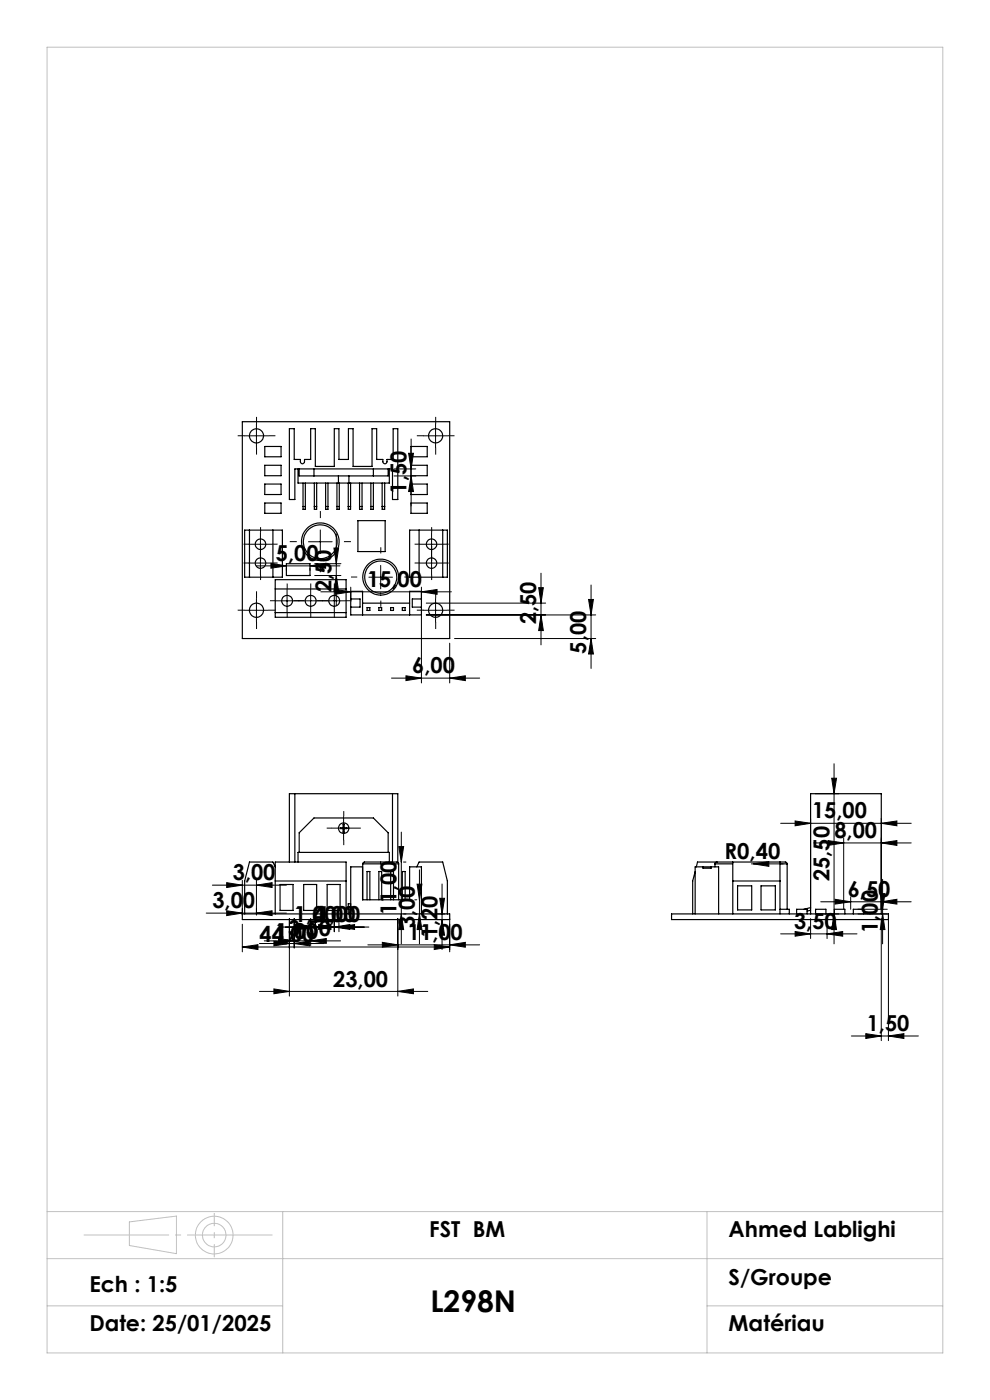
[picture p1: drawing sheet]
<svg xmlns="http://www.w3.org/2000/svg" width="210mm" height="297mm" viewBox="0 0 210 297" stroke-linecap="round" stroke-linejoin="round" font-family="sans-serif">
<g fill="none" stroke="#000" stroke-width=".25">
<path d="M51.4 89.5h44v46h-44zM56.2 94.7h3.4v2.2h-3.4zM56.2 98.7h3.4v2.2h-3.4zM61.4 90.9h1v6.6h1.3v.5a.44 .44 0 0 0 .5 .4 .44 .44 0 0 0 .4-.4v-.5h1.3v-6.6h1v8.1h4v-8.1h1v6.6h2v-6.6h1v8.1h4v-8.1h1v6.6h1.3v.5a.44 .44 0 0 0 .5 .4 .44 .44 0 0 0 .4-.4v-.5h1.3v-6.6h1v15.1h-1.1v-6.5h-20.8v6.5h-1.1zM63.2 99.5v3h8.6M63.5 99.5v1.5h18.8v-1.5M66.6 99.5v1.5M79.2 99.5v1.5M82.6 99.5v3h-8.6M87.2 94.7h3.4v2.2h-3.4zM87.2 98.7h3.4v2.2h-3.4zM51.9 112.5h8v9.9h-8z"/>
<path d="M52.9 112.5v9.9M56.2 102.7h3.4v2.2h-3.4zM56.2 106.7h3.4v2.2h-3.4zM57.9 112.5v9.9M60.7 119.6h5.1v2.5h-5.1zM64.3 107.5h.5M64.3 102.5v5.6h.5v-5.6M66.7 102.5v5.6h.5v-5.6M66.7 107.5h.5M69.1 107.5h.5M69.1 102.5v5.6h.5v-5.6M71.5 107.5h.5"/>
<path d="M71.5 102.5v5.6h.5v-5.6M71.8 102.5h2.2M71.8 101v1.5M73.9 102.5v5.6h.5v-5.6M73.9 107.5h.5M74 101v1.5M75.9 110.5h5.8v6.5h-5.8zM76.3 107.5h.5M76.3 102.5v5.6h.5v-5.6M78.7 102.5v5.6h.5v-5.6M78.7 107.5h.5M81.1 107.5h.5"/>
<path d="M81.1 102.5v5.6h.5v-5.6M86.9 112.5h8v9.9h-8zM87.2 102.7h3.4v2.2h-3.4zM87.2 106.7h3.4v2.2h-3.4zM88.9 112.5v9.9M93.9 112.5v9.9M58.4 123h15v7.9h-15zM58.4 125h15M58.4 130h15M74.4 127.1h2v1.7h-2M76.9 130.5v-5.1h-2.5v5.1h15v-5.1h-2.5v5.1M76.9 127.9h10"/>
<path d="M77.9 128.9h.6v.6h-.6zM80.4 128.9h.6v.6h-.6zM82.9 128.9h.6v.6h-.6zM85.3 128.9h.6v.6h-.6zM89.4 127.1h-1.9v1.7h1.9M62.5 168.4v14.5M72.8 174.9h.2v.7h.6v.2h-.6v.7h-.2v-.7h-.6v-.2h.6zM83.3 168.4v14.5M51.4 193.9h44v1.2h-44zM58.4 186.9h15M58.4 193.9v-11h15v11M58.4 183.9l-.5-1h-5l-1 4v7"/>
<path d="M59.4 187.6h2.8v5.5h-2.8zM61.4 182.9v-14.5h23v14.5M63.2 182.9v-2.1h19.4v2.1M63.5 180.8v-4.1l3.1-3.2h12.6l3.1 3.2v4.1M64.4 187.6h2.8v5.5h-2.8zM69.4 187.6h2.7v5.5h-2.7zM73.9 193.9v-2.2h.5v2.2M73.9 192.9h.5M74.4 193.9v-10h2.5v7h10v-7h2.5v10M76.9 183.3l.4-.4h6.9l.4 .4M76.9 183.3h7.7M76.9 183.3v7.6"/>
<path d="M77.9 190.9v-6h.6v6M80.4 190.9v-6h.6v6M82.9 190.9v-6h.6v6M84.6 183.3v7.6M85.3 190.9v-6h.6v6M88.4 183.9l.5-1h5l1 4v7M142.5 193.9h46v1.2h-46zM147.5 193.9v-10h4.9v10M147.5 184.9l-.6 2v7M149.1 183.9v.3h1.7v-.3M151.7 183.3h3.7M151.7 183.3v.6"/>
<path d="M152.1 182.9l-.3 .1-.1 .3M152.1 182.9h3.3M152.1 182.9h-4.1l-.3 1M155.4 186.9h10.1M155.4 182.9h10.1M155.4 182.9v11M156.5 187.9h3v5.1h-3zM161.4 187.9h3.1v5.1h-3.1zM165.5 182.9h1.2l.3 .4M165.5 183.3h1.5M165.5 192.9h1.9v1M165.5 182.9v11"/>
<path d="M167 183.3v9.6M169 193.9v-1h2.2v1M171.9 193.9v-25.5h15v25.5M171.9 193.1l-.7 .2M171.9 192.5l-1.4 .4M173 193.9v-1h2.2v1M177 193.9v-1h2.2v1M181 193.9v-1h2.2v1"/>
<circle cx="54.4" cy="92.5" r="1.5"/>
<circle cx="92.4" cy="92.5" r="1.51"/>
<circle cx="55.3" cy="119.5" r="1.11"/>
<circle cx="55.3" cy="115.4" r="1.11"/>
<circle cx="67.9" cy="114.9" r="4"/>
<circle cx="67.9" cy="114.9" r="3.6"/>
<circle cx="91.5" cy="119.5" r="1.1"/>
<circle cx="91.5" cy="115.5" r="1.1"/>
<circle cx="54.4" cy="129.5" r="1.49"/>
<circle cx="60.9" cy="127.5" r="1.16"/>
<circle cx="65.9" cy="127.5" r="1.15"/>
<circle cx="70.9" cy="127.5" r="1.15"/>
<circle cx="80.7" cy="122.4" r="3.4"/>
<circle cx="80.8" cy="122.4" r="3.8"/>
<circle cx="92.4" cy="129.5" r="1.51"/>
<circle cx="72.9" cy="175.7" r="1.11"/>
</g>
<g fill="none" stroke="#000" stroke-width=".21">
<path d="M51.9 92.5h5M54.4 90v5M83.6 99.5h4.6M86.7 96.2h1l-.5 3.3zM87.2 93.1v14.2M89.9 92.5h5M92.4 90v5M52.7 119.4h5M52.7 115.5h5M55.2 113v9M57.5 119.5l3.2 .5-3.2 .5zM65.4 114.9h5"/>
<path d="M66.7 119.6h5.6M67.9 112.4v5M70.8 116.3h1l-.5 3.3zM71.3 113.2v15.2M80.8 119.9v5M83.6 101h4.6M87.2 101l.5 3.3h-1zM89 119.4h5.1M89 115.5h5.1M91.5 113v9M51.9 129.5h5M54.4 120h17.7"/>
<path d="M54.4 127v5M58.4 127.5h15M60.7 120.6v.4M60.9 125v5M65.8 120l3.3-.5v1zM65.8 120.6v.4M65.9 125v5M66.7 122.1h5.6M68.1 125.6h27.6M70.9 125v5M71.1 125.1l3.3 .5-3.3 .5zM71.3 122.1l.5 3.3h-1z"/>
<path d="M74.4 124.6v2.4M78.2 122.4h5.1M89.4 125.6l3.3-.5v1zM89.4 124.6v2.4M89.4 130.2v14.7M89.9 129.5h5M90.4 127.9h25.3M90.4 130.5h36M92.4 127v5M95.4 136.5v8.4M96.4 135.5h30M114.3 124.7h1l-.5 3.2z"/>
<path d="M114.8 130.5l.5 3.3h-1zM114.8 121.6v15.2M124.8 127.2h1.1l-.5 3.3zM125.4 135.5l.5 3.2h-1.1zM125.4 124.1v17.7M83 143.9h18.7M86.1 143.4l3.3 .5-3.3 .5zM95.4 143.9l3.3-.5v1zM70.4 175.7h5M72.9 173.2v5M84.6 179.6h1l-.5 3.3zM85.1 176.5v23.7"/>
<path d="M165.6 174.7h27.7M168.7 174.2l3.2 .5-3.2 .5zM171.9 173.7v19.2M172.6 178.8h20.7M172.9 168.4h5M175.6 178.3l3.4 .5-3.4 .5zM176.4 165.1h1l-.5 3.3zM176.9 162v38.2M179 177.8v15.1M186.9 178.8l3.4-.5v1zM186.9 174.7l3.4-.5v1zM186.9 173.7v19.2"/>
<path d="M43.7 193.7h17M45 187.8h15.7M48.1 187.3l3.3 .5-3.3 .5zM48.1 193.2l3.3 .5-3.3 .5zM51.4 186.8v7.3M51.4 196.1v5.8M54.4 187.8l3.3-.5v1zM54.4 193.7l3.3-.5v1zM54.4 186.8v7.3M56.1 199.6h16.1M58.1 199.6l3.3 .6-3.3 .5zM59.1 199.1l3.3 .5-3.3 .5z"/>
<path d="M59.5 196.7h18.7M61.4 194.9v16.4M62.4 194.9v6.3M62.6 196.1l3.3 .6-3.3 .5zM63.6 196.1l3.3 .6-3.3 .5zM65.9 199.6l3.3-.5v1zM65.9 194.9v5.7M66.9 196.7l3.3-.6v1.1zM66.9 194.9v2.8M67.6 196.1l3.3 .6-3.3 .5zM70.9 196.7l3.3-.6v1.1zM70.9 194.9v2.8"/>
<path d="M71.9 196.7l3.3-.6v1.1zM71.9 194.9v2.8M81.1 199.9l3.3 .5-3.3 .5zM84.4 194.9v16.4M85.1 193.9l.5 3.3h-1zM85.6 193.9h.5M85.6 182.9h.5M88 193.9h.4M88 190.9h.4M88.5 187.6h1l-.5 3.3zM89 193.9l.5 3.3h-1zM89 184.5v15.7"/>
<path d="M92.8 195.1h1.6M92.8 193.9h1.6M93.3 190.6h1l-.5 3.3zM93.8 195.1l.5 3.3h-1zM93.8 187.5v13.9M95.4 194.9v7M159.4 183.3h6.8M159.8 183.3l3.3-.5v1zM165.6 198.1h16.2M168.7 197.6l3.2 .5-3.2 .5zM171.9 194.9v4.2M172.9 193.9h5"/>
<path d="M174.1 191.3h19.2M175.4 198.1l3.4-.5v1zM175.4 194.9v4.2M176.9 193.9l.5 3.3h-1zM177.1 190.8l3.3 .5-3.3 .5zM180.4 190.3v2.6M182 193.9h6.2M182 192.9h6.2M186.7 189.6h1l-.5 3.3zM186.9 191.3l3.4-.5v1zM186.9 194.9v25.9M187.2 193.9l.5 3.3h-1z"/>
<path d="M187.2 186.5v13.7M188.5 194.9v25.9M51.4 200.9l3.3-.5v1zM51.4 200.9h44M55 210.3h35.7M55 200.2h13.8M58.1 209.8l3.3 .5-3.3 .5zM62.4 200.2l3.3-.6v1.1zM78 200.4h23.7M84.4 210.3l3.3-.5v1zM92.1 200.4l3.3 .5-3.3 .5zM95.4 200.4l3.3-.5v1z"/>
<path d="M180.6 219.8h14.2M183.7 219.3l3.2 .5-3.2 .5zM188.5 219.8l3.2-.5v1z"/>
</g>
<g fill="none" stroke="#c0c0c0" stroke-width=".21">
<path d="M10 10h190v277h-190zM10 257h190M27.4 259.2l10-1.2v8l-10-1.8zM60 257v30M150 257v30M10 267h190M10 277h50M150 277h50"/>
<circle cx="45.4" cy="262" r="4"/>
<circle cx="45.5" cy="262" r="2.49"/>
</g>
<g fill="none" stroke="#000" stroke-width=".21" stroke-dasharray="30.5 1.3 1.3 1.3" stroke-linecap="butt">
<path d="M51.9 92.4h-1.5M54.4 89.9v-1.5M54.4 94.9v1.5M56.9 92.4h1.5M89.9 92.4h-1.5M92.4 89.9v-1.5M92.4 94.9v1.5M94.9 92.4h1.5M52.8 119.4h-1.1M52.8 115.4h-1.1M55.3 116.9v-1.1M55.3 112.9v-1.1"/>
<path d="M55.3 117.9v1.2M57.8 119.4h1.1M57.8 115.4h1.1M63 114.9h-1.5M68 109.9v-1.5M68 119.9v1.5M73 114.9h1.4M80.8 117.4v-1.3M89.1 119.4h-1.1M89.1 115.4h-1.1M91.6 116.9v-1.1M91.6 112.9v-1.1"/>
<path d="M91.6 117.9v1.2M94.1 119.4h1.1M94.1 115.4h1.1M51.9 129.4h-1.5M54.4 126.9v-1.5M54.4 131.9v1.5M55.3 121.9v1.2M56.9 129.4h1.5M58.4 127.4h-1.1M60.9 124.9v-1.1M60.9 129.9v1.2M63.4 127.4h-1.1"/>
<path d="M63.4 127.4h1.2M65.9 124.9v-1.1M65.9 129.9v1.2M68.4 127.4h-1.1M68.4 127.4h1.2M70.9 124.9v-1.1M70.9 129.9v1.2M73.4 127.4h1.2M75.8 122.4h-1.3M80.8 127.4v1.3M85.8 122.4h1.3M89.9 129.4h-1.5"/>
<path d="M91.6 121.9v1.2M92.4 126.9v-1.5M92.4 131.9v1.5M94.9 129.4h1.5M70.4 175.7h-1.1M72.9 173.2v-1.1M72.9 178.2v1.1M75.4 175.7h1.1"/>
</g>
<path d="M57.8 262h-40.1" fill="none" stroke="#c0c0c0" stroke-width=".21" stroke-dasharray="30.5 1.3 1.3 1.3" stroke-dashoffset="12.4" stroke-linecap="butt"/>
<path d="M45.5 257.3v9.4" fill="none" stroke="#c0c0c0" stroke-width=".21" stroke-dasharray="30.5 1.3 1.3 1.3" stroke-dashoffset="27.7" stroke-linecap="butt"/>
<g fill="#000">
<path d="M70.8 116.3h1l-.5 3.3zM71.3 122.1l.5 3.3h-1zM114.3 124.7h1l-.5 3.2zM114.8 130.5l.5 3.3h-1zM124.8 127.2h1.1l-.5 3.3zM125.4 135.5l.5 3.2h-1.1zM86.7 96.2h1l-.5 3.3zM87.2 101l.5 3.3h-1z"/>
<path d="M57.5 119.5l3.2 .5-3.2 .5zM65.8 120l3.3-.5v1z"/>
<path d="M71.1 125.1l3.3 .5-3.3 .5zM89.4 125.6l3.3-.5v1z"/>
<path d="M86.1 143.4l3.3 .5-3.3 .5zM95.4 143.9l3.3-.5v1z"/>
<path d="M186.9 174.7l3.4-.5v1zM168.7 174.2l3.2 .5-3.2 .5z"/>
<path d="M54.4 187.8l3.3-.5v1zM48.1 187.3l3.3 .5-3.3 .5zM54.4 193.7l3.3-.5v1zM48.1 193.2l3.3 .5-3.3 .5zM66.9 196.7l3.3-.6v1.1zM62.6 196.1l3.3 .6-3.3 .5zM70.9 196.7l3.3-.6v1.1zM63.6 196.1l3.3 .6-3.3 .5zM71.9 196.7l3.3-.6v1.1zM67.6 196.1l3.3 .6-3.3 .5z"/>
<path d="M93.8 195.1l.5 3.3h-1zM93.3 190.6h1l-.5 3.3zM85.1 193.9l.5 3.3h-1zM84.6 179.6h1l-.5 3.3zM89 193.9l.5 3.3h-1zM88.5 187.6h1l-.5 3.3zM176.9 193.9l.5 3.3h-1zM176.4 165.1h1l-.5 3.3zM187.2 193.9l.5 3.3h-1zM186.7 189.6h1l-.5 3.3z"/>
<path d="M51.4 200.9l3.3-.5v1zM92.1 200.4l3.3 .5-3.3 .5zM58.1 209.8l3.3 .5-3.3 .5zM84.4 210.3l3.3-.5v1zM58.1 199.6l3.3 .6-3.3 .5zM62.4 200.2l3.3-.6v1.1zM59.1 199.1l3.3 .5-3.3 .5zM65.9 199.6l3.3-.5v1zM81.1 199.9l3.3 .5-3.3 .5zM95.4 200.4l3.3-.5v1zM177.1 190.8l3.3 .5-3.3 .5zM186.9 191.3l3.4-.5v1zM175.6 178.3l3.4 .5-3.4 .5zM186.9 178.8l3.4-.5v1zM168.7 197.6l3.2 .5-3.2 .5zM175.4 198.1l3.4-.5v1zM183.7 219.3l3.2 .5-3.2 .5zM188.5 219.8l3.2-.5v1zM159.8 183.3l3.3 .5v-1z"/>
</g>
<text font-size="6.3" x="91.3" y="278.3">L298N</text>
<g font-size="4.7">
<text x="86.2" y="104.7" transform="rotate(-90 86.2 104.7)">1,50</text>
<text x="58.5" y="119">5,00</text>
<text x="70.3" y="125.7" transform="rotate(-90 70.3 125.7)">2,50</text>
<text x="77.8" y="124.5">15,00</text>
<text x="113.8" y="132.5" transform="rotate(-90 113.8 132.5)">2,50</text>
<text x="87.4" y="142.8">6,00</text>
<text x="124.4" y="138.7" transform="rotate(-90 124.4 138.7)">5,00</text>
<text x="172.3" y="173.6">15,00</text>
<text x="177" y="177.8">8,00</text>
<text x="153.7" y="182.3">R0,40</text>
<text x="49.4" y="186.7">3,00</text>
<text x="175.9" y="186.9" transform="rotate(-90 175.9 186.9)">25,50</text>
<text x="179.8" y="190.3">6,50</text>
<text x="45.1" y="192.7">3,00</text>
<text x="62.4" y="195.6">1,00</text>
<text x="66.4" y="195.6">4,00</text>
<text x="67.4" y="195.6">1,00</text>
<text x="84.1" y="194.2" transform="rotate(-90 84.1 194.2)">11,00</text>
<text x="88" y="196.9" transform="rotate(-90 88 196.9)">3,00</text>
<text x="168.4" y="197.1">3,50</text>
<text x="186.2" y="197.9" transform="rotate(-90 186.2 197.9)">1,00</text>
<text x="55.1" y="199.9">44,00</text>
<text x="58.5" y="199.1">1,00</text>
<text x="61.1" y="198.6">3,50</text>
<text x="86.5" y="199.4">11,00</text>
<text x="92.8" y="199" transform="rotate(-90 92.8 199)">1,20</text>
<text x="70.7" y="209.3">23,00</text>
<text x="183.9" y="218.8">1,50</text>
<text x="91" y="262.5">FST BM</text>
<text x="154.5" y="262.5">Ahmed Lablighi</text>
<text x="19" y="274">Ech : 1:5</text>
<text x="154.5" y="272.6">S/Groupe</text>
<text x="19" y="282.4">Date: 25/01/2025</text>
<text x="154.5" y="282.4">Matériau</text>
</g>
</svg>
